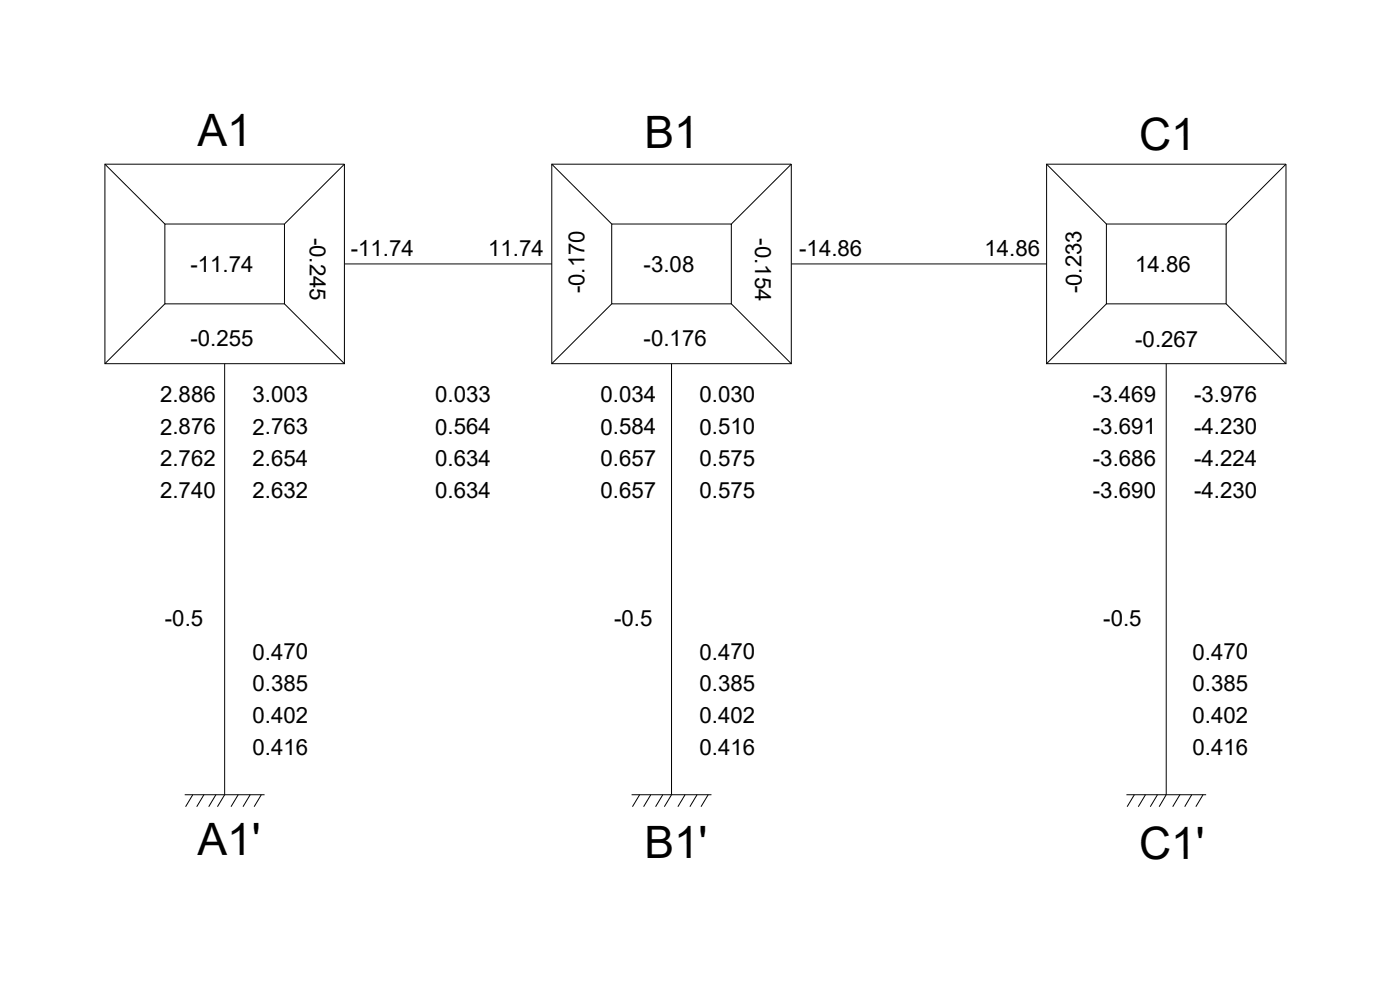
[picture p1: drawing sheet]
<svg xmlns="http://www.w3.org/2000/svg" width="420mm" height="297mm" viewBox="0 0 420 297" stroke-linecap="round" stroke-linejoin="round" font-family="sans-serif">
<!-- layer: 0 -->
<g fill="none" stroke="#000" stroke-width=".3">
<path d="M31.5 49.3h71.9v59.8h-71.9zM31.5 49.3l18 17.9M103.4 49.3l-18 17.9M165.6 49.3h71.9v59.8h-71.9zM165.6 49.3l18 17.9M237.5 49.3l-18 17.9M314.1 49.3h71.8v59.8h-71.8zM314.1 49.3l17.9 17.9M385.9 49.3l-17.9 17.9M49.5 67.2h35.9v24h-35.9zM103.4 79.2h62.2M183.6 67.2h35.9v24h-35.9z"/>
<path d="M237.5 79.2h76.6M332 67.2h36v24h-36zM49.5 91.2l-18 17.9M85.4 91.2l18 17.9M183.6 91.2l-18 17.9M219.5 91.2l18 17.9M332 91.2l-17.9 17.9M368 91.2l17.9 17.9M67.4 109.1v129.3l-2.1 3.6M201.5 109.1v129.3l-2.1 3.6M350 109.1v129.3l-2.1 3.6M55.4 238.4h24"/>
<path d="M57.9 238.4l-2.2 3.6M61.2 238.4l-2.2 3.6M64.8 238.4l-2.2 3.6M71.5 238.4l-2.2 3.6M75.1 238.4l-2.2 3.6M78.4 238.4l-2.1 3.6M189.6 238.4h23.9M192 238.4l-2.2 3.6M195.3 238.4l-2.1 3.6M198.9 238.4l-2.1 3.6M205.6 238.4l-2.2 3.6M209.2 238.4l-2.2 3.6"/>
<path d="M212.5 238.4l-2.1 3.6M338.1 238.4h23.9M340.4 238.4l-2.1 3.6M343.8 238.4l-2.2 3.6M347.4 238.4l-2.2 3.6M354.1 238.4l-2.2 3.6M357.7 238.4l-2.2 3.6M361 238.4l-2.1 3.6"/>
</g>
<g font-size="13.4">
<text x="59.3" y="43.8">A1</text>
<text x="193.4" y="44.5">B1</text>
<text x="341.9" y="44.9">C1</text>
<text x="59.3" y="256.7">A1'</text>
<text x="193.4" y="257.4">B1'</text>
<text x="341.9" y="257.8">C1'</text>
</g>
<g font-size="6.7">
<text x="93" y="71.3" transform="rotate(90 93 71.3)">-0.245</text>
<text x="226.7" y="71.5" transform="rotate(90 226.7 71.5)">-0.154</text>
<text x="105.3" y="76.8">-11.74</text>
<text x="146.5" y="76.8">11.74</text>
<text x="239.8" y="76.8">-14.86</text>
<text x="295.4" y="76.8">14.86</text>
<text x="57.1" y="81.7">-11.74</text>
<text x="193.2" y="81.7">-3.08</text>
<text x="340.7" y="81.7">14.86</text>
<text x="175.4" y="88" transform="rotate(-90 175.4 88)">-0.170</text>
<text x="324.6" y="88" transform="rotate(-90 324.6 88)">-0.233</text>
<text x="57.1" y="103.9">-0.255</text>
<text x="193.2" y="103.8">-0.176</text>
<text x="340.7" y="104">-0.267</text>
<text x="48" y="120.8">2.886</text>
<text x="75.8" y="120.8">3.003</text>
<text x="130.6" y="120.8">0.033</text>
<text x="180.2" y="120.8">0.034</text>
<text x="209.9" y="120.8">0.030</text>
<text x="328" y="120.8">-3.469</text>
<text x="358.4" y="120.8">-3.976</text>
<text x="48" y="130.4">2.876</text>
<text x="75.8" y="130.4">2.763</text>
<text x="130.6" y="130.4">0.564</text>
<text x="180.2" y="130.4">0.584</text>
<text x="209.9" y="130.4">0.510</text>
<text x="328" y="130.4">-3.691</text>
<text x="358.4" y="130.4">-4.230</text>
<text x="48" y="139.9">2.762</text>
<text x="75.8" y="139.9">2.654</text>
<text x="130.6" y="139.9">0.634</text>
<text x="180.2" y="139.9">0.657</text>
<text x="209.9" y="139.9">0.575</text>
<text x="328" y="139.9">-3.686</text>
<text x="358.4" y="139.9">-4.224</text>
<text x="48" y="149.5">2.740</text>
<text x="75.8" y="149.5">2.632</text>
<text x="130.6" y="149.5">0.634</text>
<text x="180.2" y="149.5">0.657</text>
<text x="209.9" y="149.5">0.575</text>
<text x="328" y="149.5">-3.690</text>
<text x="358.4" y="149.5">-4.230</text>
<text x="49.5" y="187.9">-0.5</text>
<text x="184.3" y="187.9">-0.5</text>
<text x="331.1" y="187.9">-0.5</text>
<text x="75.8" y="197.9">0.470</text>
<text x="209.9" y="197.9">0.470</text>
<text x="357.9" y="197.9">0.470</text>
<text x="75.8" y="207.5">0.385</text>
<text x="209.9" y="207.5">0.385</text>
<text x="357.9" y="207.5">0.385</text>
<text x="75.8" y="217.1">0.402</text>
<text x="209.9" y="217.1">0.402</text>
<text x="357.9" y="217.1">0.402</text>
<text x="75.8" y="226.6">0.416</text>
<text x="209.9" y="226.6">0.416</text>
<text x="357.9" y="226.6">0.416</text>
</g>
</svg>
